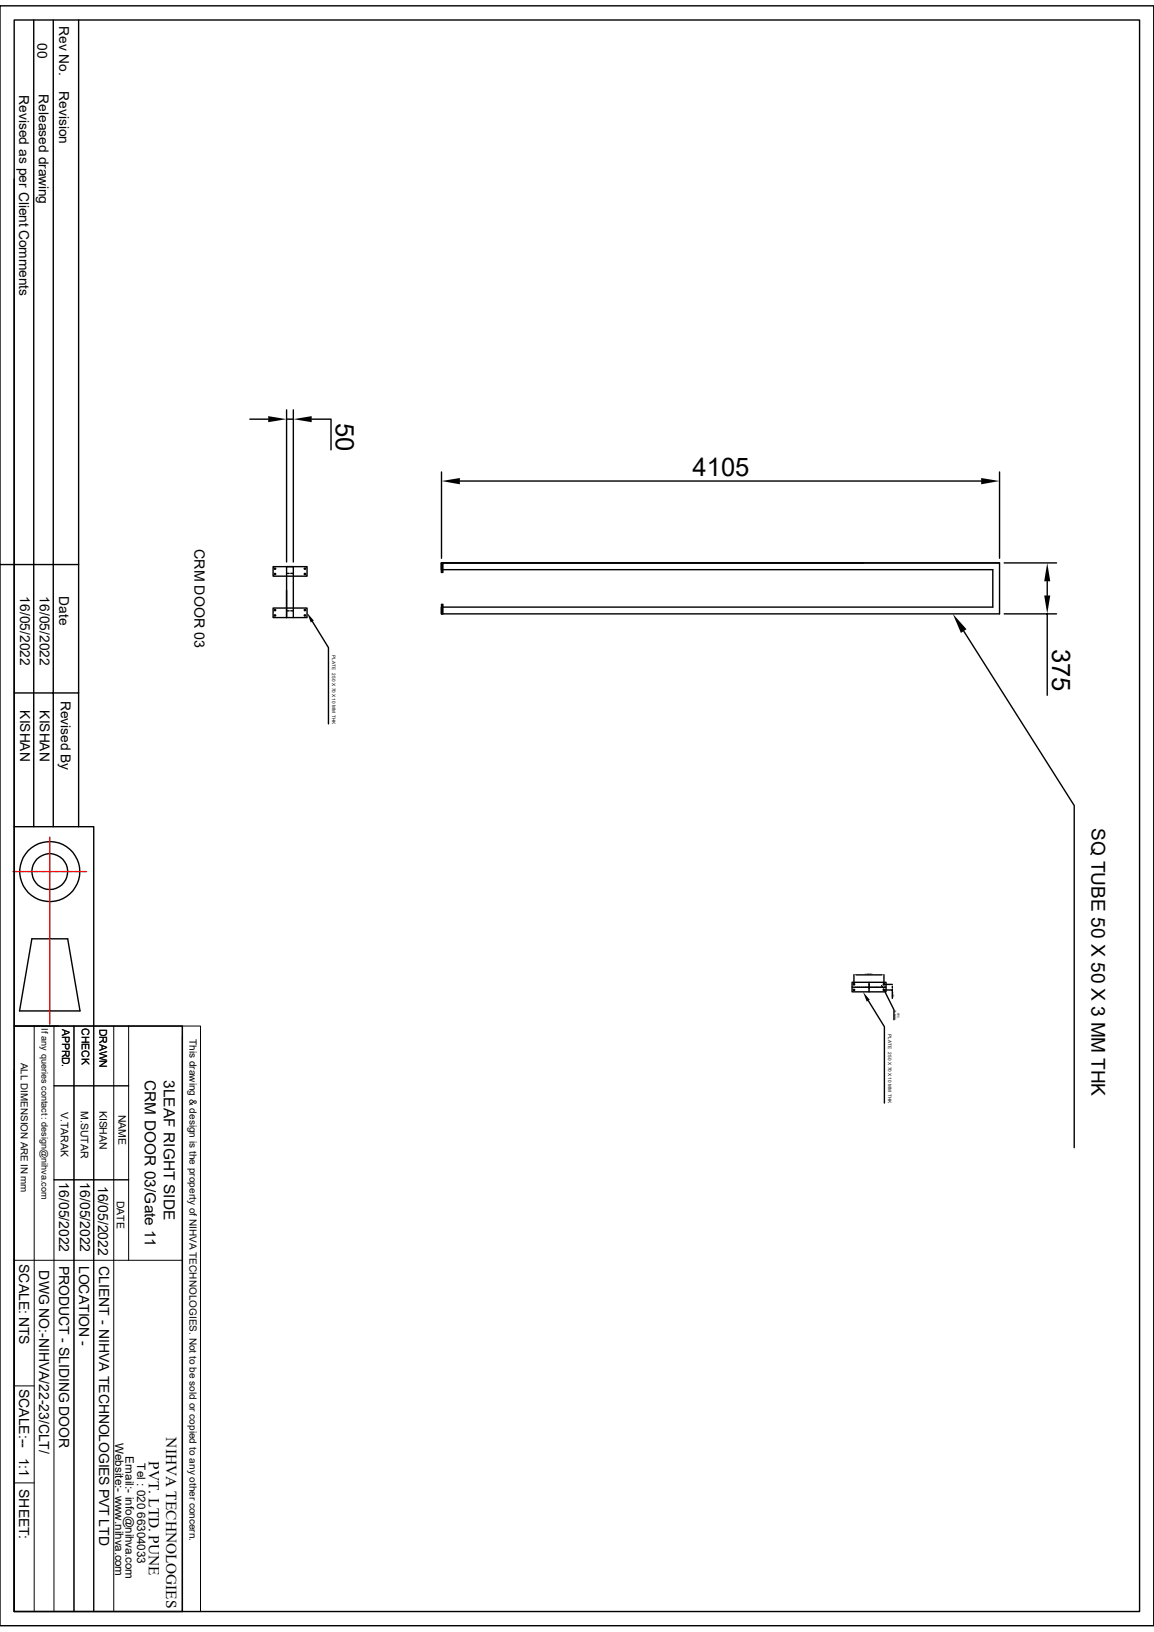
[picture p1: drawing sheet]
<svg xmlns="http://www.w3.org/2000/svg" width="210mm" height="297mm" viewBox="0 0 210 297" stroke-linecap="round" stroke-linejoin="round" font-family="sans-serif">
<g fill="none" stroke="#000" stroke-width=".25">
<path d="M0 1.1h210v294.8h-210zM2.6 3.6h204.8v289.7h-204.8zM6.1 3.6v146.9M9.7 3.6v146.9M14.3 3.6v146.9M2.6 32.6v117.9h14.5v36.2M45.5 76.3h3.3M52.2 74.6v27.7M52.2 76.3h1.2M53.4 74.6v27.7M56.7 76.3h3.5v5.6M80.3 85.9v15.7"/>
<path d="M83.7 87.5h94.9M181.9 85.9v15.7M0 102.7h14.3M49.7 103.1h6.2v1.8h-6.2zM49.7 110.7h6.2v1.7h-6.2zM49.9 103.4h.3v.1l-.2 .1zM49.9 104.4h.3v.1l-.2 .1zM49.9 111h.3v.1l-.2 .1zM49.9 111.9h.3v.2h-.2zM52.2 107.4v5v-9.3h1.2v9.3M52.2 104.4h.4M52.2 111.2h.4"/>
<path d="M52.9 111.2h.5M52.9 104.4h.5M55.4 104.4h.2v.1l-.1 .1zM55.4 103.4h.2v.1l-.1 .1zM55.4 111.9h.2v.2h-.1zM55.4 111h.2v.1l-.1 .1zM56.9 113.1l2.9 4.8v13.8M80.3 102.4h.3v1.8h-.3zM80.3 110h.3v1.7h-.3zM80.3 104.2v-1.8v1.3v-1.3h101.6v9.3h-101.6v-1.2M80.3 102.4h101.6M80.6 103.7h100.1v6.8h-100.1"/>
<path d="M80.6 102.4h-.3h76.9M175.4 114.9l20.1 31.7v62.3M182.8 102.4h9.5M182.8 111.7h9.5M190.6 105.8v2.6M190.6 111.7v14.8M2.6 126.1h11.7M2.6 150.5v36.2M5.8 170.9h6.5l2.3 13.1h-11zM155.1 178.8h6.1v1.7h-6.1zM155.1 179.7h.2M155.3 179.1h.2v.1l-.1 .1z"/>
<path d="M155.4 177.4v1.8M155.4 179.7h.3M155.8 177.4h4.7M155.8 179.7h.6M156.5 179.7h.3M156.9 179.7h.3M157.3 179.7h.6M158 179.7h.3M158.2 178.8v.3M158.2 179.2v.6M158.2 179.9v.3M158.4 179.7h.3"/>
<path d="M158.8 179.7h.2M159.1 179.7h.7M159.9 179.7h.2M160.2 179.7h.3M160.4 179.4l.2 .3h.6M160.7 179.1h.3v.1l-.1 .1zM160.9 177.4v1.8h1.5M162.4 179.5v.3M2.6 186.7h30.6v106.6h-30.6zM2.6 194.8v98.5M9.8 197.6h13.6M155.3 180.1h.2v.1l-.1 .1z"/>
<path d="M158 182.1l3 4.8v13.8M158.2 180.3v.2M160.7 180.1h.3v.1l-.1 .1zM160.8 180l.2 .3M160.9 180.2h1.5v1.5M161.1 180.6l1.6 3.2v1.8M9.8 214.7h13.6"/>
<circle cx="9.1" cy="158.6" r="5.5"/>
<circle cx="9.1" cy="158.6" r="3.3"/>
</g>
<g fill="#000">
<path d="M48.8 75.7l3.4 .6-3.4 .5zM53.4 76.3l3.3-.6v1.1zM80.3 87.5l3.4-.5v1.1zM178.6 87l3.3 .5-3.3 .6zM55.9 111.5l1.2 1.4-.5 .4zM173.4 111.7l2.5 2.8-1 .7zM190.6 102.4l.5 3.4h-1.1zM190 108.4h1.1l-.5 3.3zM155.4 177.4l.4-.1v.2zM160.5 177.3l.4 .1-.4 .1zM160.6 179.7h.1l.1 .3zM162.4 179.2v.3h-.1z"/>
<path d="M162.3 179.8h.1v.4zM157.1 180.5l1.2 1.4-.6 .4zM161 180.3l.2 .3h-.2z"/>
</g>
<path d="M2.6 186.7h30.6M6.2 186.7v106.6M9.8 186.7v106.6M13.5 186.7v106.6M17.1 186.7v106.6M20.7 186.7v106.6M23.4 186.7v42.7M33.2 186.7h3.3v106.6h-3.3zM33.2 188.6v104.7M2.6 229.4h30.6M2.6 252.2h3.6M2.6 269.9h3.6" fill="none" stroke="#000" stroke-width=".18"/>
<g fill="none" stroke="#f00" stroke-width=".25">
<path d="M2.4 158.6h.8M3.3 158.6h.2M3.6 158.6h.8M4.6 158.6h.1M4.9 158.6h.8M5.8 158.6h.2M6.1 158.6h.8M7.1 158.6h.1M7.4 158.6h.8M8.3 158.6h.2M8.7 158.6h.7M9.1 152.4v.4"/>
<path d="M9.1 153v.1M9.1 153.3v.8M9.1 154.2v.2M9.1 154.5v.8M9.1 155.5v.1M9.1 155.8v.7M9.1 156.7v.2M9.1 157.1v.7M9.1 158v.2M9.1 158.3v.8M9.1 159.3v.1M9.1 159.6v.8"/>
<path d="M9.6 158.6h.2M9.9 158.6h.8M10.9 158.6h.1M11.2 158.6h.8M12.1 158.6h.2M12.4 158.6h.8M13.4 158.6h.1M13.7 158.6h.8M14.6 158.6h.2M14.9 158.6h.8M9.1 160.5v.2M9.1 160.8v.8"/>
<path d="M9.1 161.8v.1M9.1 162.1v.8M9.1 163v.2M9.1 163.3v.8M9.1 164.3v.1M9.1 164.6v.8M9.1 165.5v.2M9.1 165.8v.8M9.1 166.8v.1M9.1 167.1v.8M9.1 168v.2M9.1 168.4v.7"/>
<path d="M9.1 169.3v.2M9.1 169.6v.8M9.1 170.6v.1M9.1 170.9v.8M9.1 171.8v.2M9.1 172.1v.8M9.1 173.1v.1M9.1 173.4v.8M9.1 174.3v.2M9.1 174.6v.8M9.1 175.6v.1M9.1 175.9v.8"/>
<path d="M9.1 176.8v.2M9.1 177.2v.7M9.1 178.1v.2M9.1 178.4v.8M9.1 179.4v.1M9.1 179.7v.8M9.1 180.6v.2M9.1 180.9v.8M9.1 181.9v.1M9.1 182.2v.8M9.1 183.1v.2M9.1 183.4v.8"/>
<path d="M9.1 184.4v.1M9.1 184.7v.8M9.1 185.6v.2M9.1 185.9v.5"/>
</g>
<g font-size="4.7">
<text x="61.1" y="76.9" transform="rotate(90 61.1 76.9)">50</text>
<text x="126" y="86.7">4105</text>
<text x="191.5" y="118.1" transform="rotate(90 191.5 118.1)">375</text>
</g>
<text font-size="3.5" x="198.6" y="150.7" transform="rotate(90 198.6 150.7)">SQ TUBE 50 X 50 X 3 MM THK</text>
<g font-size="2.8">
<text x="26.4" y="196.6" transform="rotate(90 26.4 196.6)">CRM DOOR 03/Gate 11</text>
<text x="29.8" y="196.6" transform="rotate(90 29.8 196.6)">3LEAF RIGHT SIDE</text>
<text x="30.3" y="261.6" transform="rotate(90 30.3 261.6)">NIHVA TECHNOLOGIES</text>
<text x="27.1" y="265.9" transform="rotate(90 27.1 265.9)">PVT. LTD. PUNE</text>
</g>
<text font-size="2.6" x="35.4" y="99.9" transform="rotate(90 35.4 99.9)">CRM DOOR 03</text>
<g font-size="2.5">
<text x="10.8" y="4.7" transform="rotate(90 10.8 4.7)">Rev No.</text>
<text x="6.8" y="7.8" transform="rotate(90 6.8 7.8)">00</text>
<text x="3.5" y="17.3" transform="rotate(90 3.5 17.3)">Revised as per Client Comments</text>
<text x="7.1" y="17.1" transform="rotate(90 7.1 17.1)">Released drawing</text>
<text x="10.8" y="16.6" transform="rotate(90 10.8 16.6)">Revision</text>
<text x="3.7" y="108.5" transform="rotate(90 3.7 108.5)">16/05/2022</text>
<text x="7.2" y="108.5" transform="rotate(90 7.2 108.5)">16/05/2022</text>
<text x="10.8" y="108.5" transform="rotate(90 10.8 108.5)">Date</text>
<text x="3.7" y="129.3" transform="rotate(90 3.7 129.3)">KISHAN</text>
<text x="7.2" y="129.3" transform="rotate(90 7.2 129.3)">KISHAN</text>
<text x="11" y="127.5" transform="rotate(90 11 127.5)">Revised By</text>
<text x="10.8" y="215.2" transform="rotate(90 10.8 215.2)">16/05/2022</text>
<text x="14.6" y="215.2" transform="rotate(90 14.6 215.2)">16/05/2022</text>
<text x="17.9" y="215.8" transform="rotate(90 17.9 215.8)">16/05/2022</text>
<text x="3.5" y="230" transform="rotate(90 3.5 230)">SCALE: NTS</text>
<text x="7.2" y="231.2" transform="rotate(90 7.2 231.2)">DWG NO:-NIHVA/22-23/CLT/</text>
<text x="10.8" y="230.3" transform="rotate(90 10.8 230.3)">PRODUCT - SLIDING DOOR</text>
<text x="14.4" y="230.3" transform="rotate(90 14.4 230.3)">LOCATION -</text>
<text x="18" y="230.4" transform="rotate(90 18 230.4)">CLIENT - NIHVA TECHNOLOGIES PVT LTD</text>
<text x="3.5" y="252.7" transform="rotate(90 3.5 252.7)">SCALE:--</text>
<text x="3.5" y="265.3" transform="rotate(90 3.5 265.3)">1:1</text>
<text x="3.5" y="271" transform="rotate(90 3.5 271)">SHEET:</text>
</g>
<g font-size="2.1">
<text x="21" y="262.6" transform="rotate(90 21 262.6)">Website:- www.nihva.com</text>
<text x="22.9" y="265" transform="rotate(90 22.9 265)">Email:- info@nihva.com</text>
<text x="25" y="266.3" transform="rotate(90 25 266.3)">Tel : 020 66304033</text>
</g>
<g font-size="1.9">
<text x="11.3" y="187.2" transform="rotate(90 11.3 187.2)">APPRD.</text>
<text x="14.9" y="187.1" transform="rotate(90 14.9 187.1)">CHECK</text>
<text x="18.1" y="187.2" transform="rotate(90 18.1 187.2)">DRAWN</text>
<text x="11.1" y="202.4" transform="rotate(90 11.1 202.4)">V.TARAK</text>
<text x="14.7" y="202.2" transform="rotate(90 14.7 202.2)">M.SUTAR</text>
<text x="18.1" y="202.1" transform="rotate(90 18.1 202.1)">KISHAN</text>
<text x="21.6" y="202.9" transform="rotate(90 21.6 202.9)">NAME</text>
<text x="21.3" y="218.5" transform="rotate(90 21.3 218.5)">DATE</text>
</g>
<g font-size="1.8">
<text x="34.5" y="189.1" transform="rotate(90 34.5 189.1)">This drawing &amp; design is the property of NIHVA TECHNOLOGIES. Not to be sold or copied to any other concern.</text>
<text x="3.8" y="193.4" transform="rotate(90 3.8 193.4)">ALL DIMENSION ARE IN mm</text>
</g>
<text font-size="1.7" x="7.5" y="187.2" transform="rotate(90 7.5 187.2)">If any queries contact : design@nihva.com</text>
<g font-size=".8">
<text x="60.5" y="119.2" transform="rotate(90 60.5 119.2)">PLATE 250 X 70 X 10 MM THK</text>
<text x="161.6" y="188.1" transform="rotate(90 161.6 188.1)">PLATE 250 X 70 X 10 MM THK</text>
</g>
<g font-size=".5">
<text x="157.4" y="177.4">=220=</text>
<text x="162.4" y="180.5" transform="rotate(90 162.4 180.5)">=40=</text>
<text x="162.7" y="183.8" transform="rotate(90 162.7 183.8)">04 NOS</text>
<text x="163.4" y="184.3" transform="rotate(90 163.4 184.3)">Ø13</text>
</g>
</svg>
